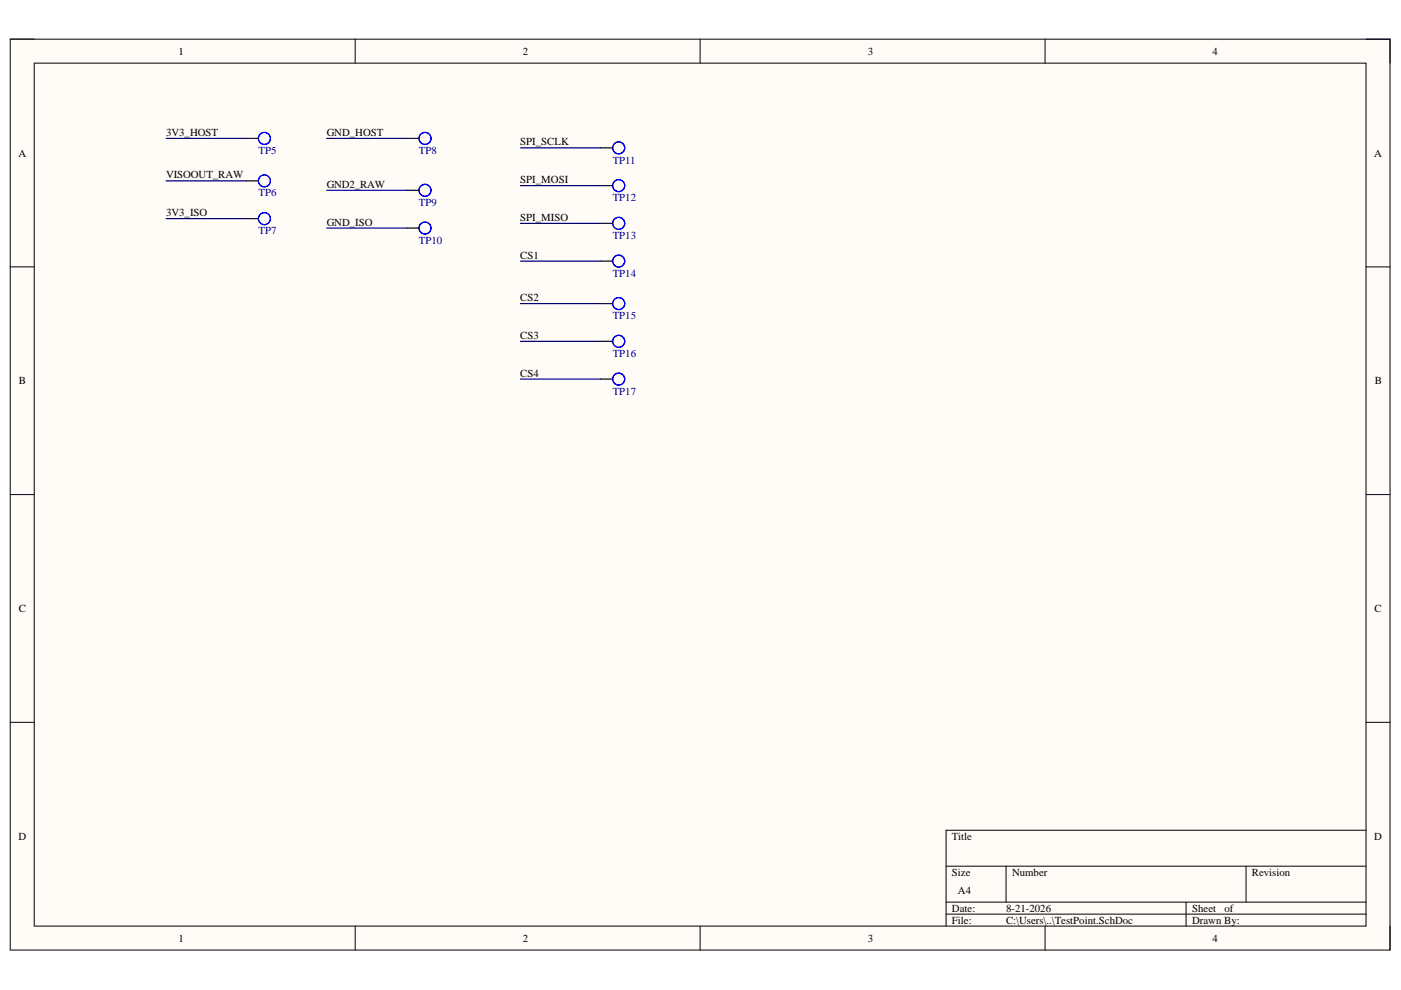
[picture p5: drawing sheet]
<svg xmlns="http://www.w3.org/2000/svg" width="297mm" height="210mm" viewBox="0 0 297 210" stroke-linecap="round" stroke-linejoin="round" font-family="sans-serif">
<path d="M2.2 8.3h292.5v193.1h-292.5z" fill-rule="evenodd" fill="#fffcf8"/>
<path d="M2.2 8.3h292.5v193.1h-292.5z" fill="none" stroke="#000" stroke-width=".21"/>
<path d="M7.3 13.4h282.3v183h-282.3z" fill-rule="evenodd" fill="#fffcf8"/>
<g fill="none" stroke="#000" stroke-width=".21">
<path d="M2.2 8.3h5.1M7.3 13.4h282.3v183h-282.3zM75.3 8.3v5.1M148.4 8.3v5.1M221.6 8.3v5.1M289.6 8.3h5.1v5.1M2.2 56.6h5.1M289.6 56.6h5.1M2.2 104.9h5.1M289.6 104.9h5.1M2.2 153.2h5.1M289.6 153.2h5.1"/>
<path d="M289.6 176h-89v20.4M75.3 196.4v5M148.4 196.4v5M200.6 183.7h89M200.6 191.3h89M200.6 193.8h89M213.3 183.7v7.6M221.6 196.4v5M251.5 191.3v5.1M264.2 183.7v7.6M294.7 196.4v5"/>
</g>
<g fill="none" stroke="#000080" stroke-width=".25">
<path d="M35.2 29.3h17M35.2 38.4h17M69.3 29.3h17M110.3 31.3h17.1M110.3 39.4h17.1M35.2 46.4h17M69.3 40.4h17M69.3 48.4h17M110.3 47.4h17.1M110.3 55.4h17.1M110.3 64.4h17.1M110.3 72.4h17.1"/>
<path d="M110.3 80.4h17.1"/>
</g>
<g fill="none" stroke="#00f" stroke-width=".25">
<circle cx="56.1" cy="29.3" r="1.27"/>
<circle cx="56.1" cy="38.4" r="1.27"/>
<circle cx="90.1" cy="29.3" r="1.27"/>
<circle cx="131.2" cy="31.3" r="1.27"/>
<circle cx="131.2" cy="39.4" r="1.27"/>
<circle cx="56.1" cy="46.4" r="1.27"/>
<circle cx="90.1" cy="40.4" r="1.27"/>
<circle cx="90.1" cy="48.4" r="1.27"/>
<circle cx="131.2" cy="55.4" r="1.27"/>
<circle cx="131.2" cy="47.4" r="1.27"/>
<circle cx="131.2" cy="72.4" r="1.27"/>
<circle cx="131.2" cy="64.4" r="1.27"/>
<circle cx="131.2" cy="80.4" r="1.27"/>
</g>
<g fill="none" stroke="#000" stroke-width=".25">
<path d="M52.2 29.3h2.6M52.2 38.4h2.6M86.3 29.4h2.5M127.4 31.3h2.5M127.4 39.4h2.5M52.2 46.4h2.6M86.3 40.4h2.5M86.3 48.4h2.5M127.4 47.4h2.5M127.4 55.4h2.5M127.4 64.4h2.5M127.4 72.4h2.5"/>
<path d="M127.4 80.4h2.5"/>
</g>
<g font-size="2.3">
<text x="37.9" y="11.6">1</text>
<text x="110.8" y="11.6">2</text>
<text x="184" y="11.6">3</text>
<text x="257.1" y="11.6">4</text>
<text x="35.2" y="28.8">3V3_HOST</text>
<text x="69.3" y="28.8">GND_HOST</text>
<text x="3.9" y="33.2">A</text>
<text x="110.3" y="30.8">SPI_SCLK</text>
<text x="291.3" y="33.2">A</text>
<text x="35.2" y="37.8">VISOOUT_RAW</text>
<text x="69.3" y="39.8">GND2_RAW</text>
<text x="110.3" y="38.9">SPI_MOSI</text>
<text x="35.2" y="45.8">3V3_ISO</text>
<text x="69.3" y="47.9">GND_ISO</text>
<text x="110.3" y="46.8">SPI_MISO</text>
<text x="110.3" y="54.8">CS1</text>
<text x="110.3" y="63.8">CS2</text>
<text x="110.3" y="71.9">CS3</text>
<text x="4" y="81.5">B</text>
<text x="110.3" y="79.9">CS4</text>
<text x="291.5" y="81.5">B</text>
<text x="4" y="129.8">C</text>
<text x="291.4" y="129.8">C</text>
<text x="3.9" y="178.1">D</text>
<text x="201.8" y="178.1">Title</text>
<text x="291.4" y="178.1">D</text>
<text x="201.8" y="185.7">Size</text>
<text x="214.6" y="185.7">Number</text>
<text x="265.4" y="185.7">Revision</text>
<text x="203.1" y="189.5">A4</text>
<text x="201.8" y="193.3">Date:</text>
<text x="201.8" y="195.9">File:</text>
<text x="213.3" y="193.3">8-21-2026</text>
<text x="213.3" y="195.9">C:\Users\..\TestPoint.SchDoc</text>
<text x="252.7" y="193.3">Sheet</text>
<text x="252.7" y="195.9">Drawn By:</text>
<text x="259.6" y="193.3">of</text>
<text x="37.9" y="199.7">1</text>
<text x="110.8" y="199.7">2</text>
<text x="184" y="199.7">3</text>
<text x="257.1" y="199.7">4</text>
</g>
<g font-size="2.3" fill="#000080">
<text x="54.8" y="32.6">TP5</text>
<text x="88.8" y="32.6">TP8</text>
<text x="129.9" y="34.7">TP11</text>
<text x="54.8" y="41.6">TP6</text>
<text x="88.8" y="43.7">TP9</text>
<text x="129.9" y="42.7">TP12</text>
<text x="54.8" y="49.7">TP7</text>
<text x="88.8" y="51.7">TP10</text>
<text x="129.9" y="50.7">TP13</text>
<text x="129.9" y="58.7">TP14</text>
<text x="129.9" y="67.7">TP15</text>
<text x="129.9" y="75.7">TP16</text>
<text x="129.9" y="83.7">TP17</text>
</g>
</svg>
